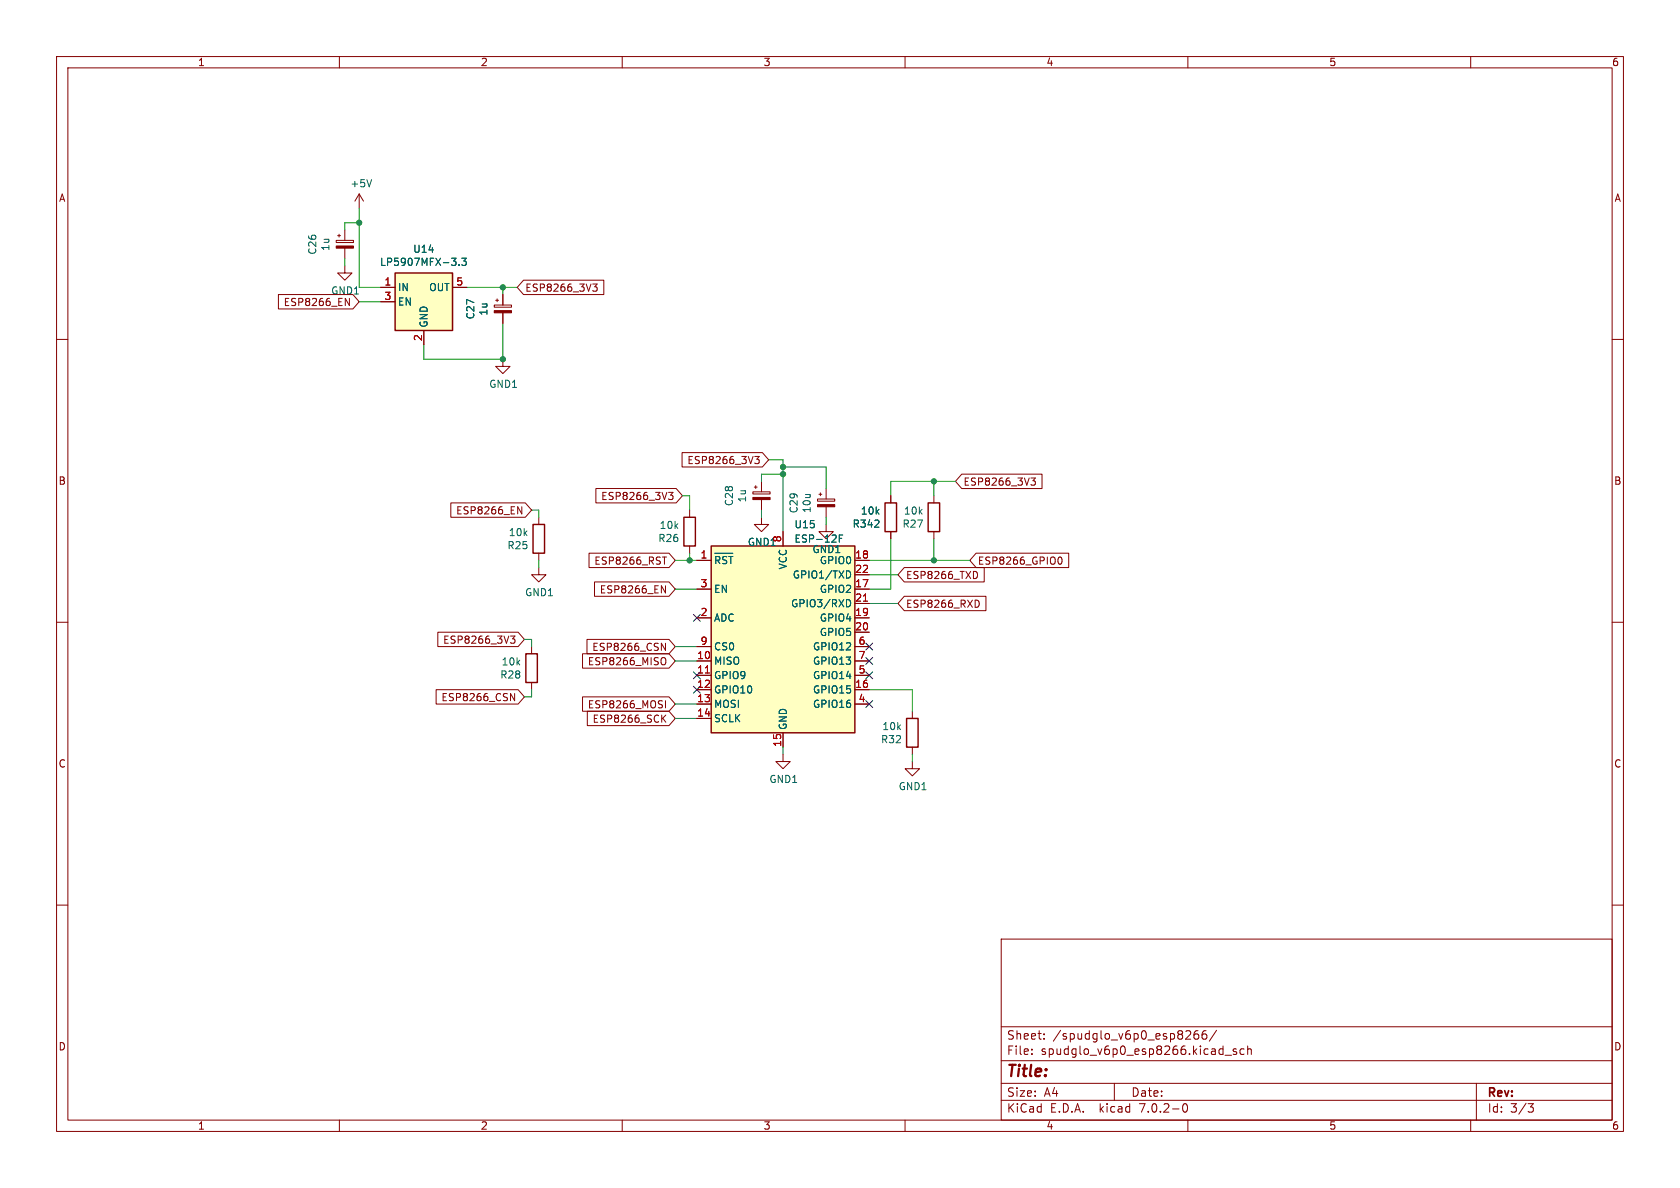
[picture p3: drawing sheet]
<svg xmlns="http://www.w3.org/2000/svg" width="297mm" height="210mm" viewBox="0 0 297 210" stroke-linecap="round" stroke-linejoin="round" font-family="sans-serif">
<g fill="none" stroke="#840000" stroke-width=".18">
<path d="M10 10h277v190h-277zM12 12h273v186h-273zM60 10v2M110 10v2M160 10v2M210 10v2M260 10v2M63.5 34.3l-.8 1.3M63.5 34.3v2.5M63.5 34.3l.8 1.3M10 60h2M49.2 52.1h13.2l1.1 1.2-1.1 1.3h-13.2z"/>
<path d="M59.4 42.5h3.1v.4h-3.1zM59.7 41.7h.5M59.9 41.4v.5M61 47v1.3h1.2l-1.2 1.2-1.3-1.2h1.3M61 40.6v1.9M61 43.9v1.8M61 52.7l.8 1.3v-1.3M67.3 50.8h2.5M67.3 53.3h2.5M74.9 58.4v2.6M80 50.8h2.5M87.4 53.9h3v.4h-3z"/>
<path d="M87.6 53.1h.5M87.9 52.8v.5M88.9 52.1v1.8M88.9 55.3v1.9M92.6 49.5h14.1v2.6h-14.1l-1.2-1.3zM104.8 50.2h.8l-.5 .5 .4 .1 .1 .4-.3 .3h-.3M285 60h2M88.9 63.5v1.3h1.3l-1.3 1.2-1.3-1.2h1.3M79.7 88.9h13.2l1.1 1.3-1.1 1.2h-13.2zM91.5 89.6l.7 1.2v-1.2M95.2 91.4v1.3M95.2 97.8v1.3"/>
<path d="M104.1 97.8h14.2l1.1 1.3-1.1 1.2h-14.2zM105.3 86.4h14.2l1.1 1.2-1.1 1.3h-14.2zM117.1 98.5h.7M118.2 87h.8l-.4 .5 .3 .1v.6l-.2 .1-.4-.1M120.6 80h14.2l1.1 1.3-1.1 1.3h-14.2zM121.9 90.2v1.2M121.9 96.5v1.3M123.2 99.1h2.5M133.1 86.9h3v.4h-3zM133.3 86.1h.6M133.4 80.7h.8l-.4 .5 .4 .1v.5l-.2 .2-.5-.1M133.6 85.9v.5"/>
<path d="M134.6 91.4v1.3h1.3l-1.3 1.3-1.3-1.3h1.3M134.6 85.1v1.8M134.6 88.3v1.9M138.4 94v2.5M144.5 88.2h3.1v.4h-3.1zM144.8 87.4h.5M145 87.1v.5M146 92.7v1.3h1.3l-1.3 1.3-1.2-1.3h1.2M146 86.4v1.8M146 89.6v1.8M151.1 99.1h2.6M157.5 87.6v1.3"/>
<path d="M157.5 94v1.3M165.1 87.6v1.3M165.1 94v1.3M170 83.8h14.2v2.6h-14.2l-1.1-1.3zM172.6 97.8h16.3v2.5h-16.3l-1.2-1.2zM182.3 84.5h.7l-.4 .5 .4 .1v.4l-.2 .3h-.4M187.2 98.5h.1a.68 .68 0 0 1 .5 .6 .68 .68 0 0 1-.5 .6h-.1M10 110h2M77.4 111.8h14.2l1.1 1.2-1.1 1.3h-14.2zM90.3 112.4h.7l-.4 .5 .4 .1v.6l-.2 .1-.5-.1M94 114.3v1.3M95.2 100.3v1.3h1.3l-1.3 1.3-1.2-1.3h1.2"/>
<path d="M103 115.6h15.3l1.1 1.2-1.1 1.3h-15.3zM103.8 113h14.5l1.1 1.3-1.1 1.3h-14.5zM105.1 102.9h13.2l1.1 1.2-1.1 1.3h-13.2zM116.9 103.5l.7 1.3v-1.3M116.9 113.7l.7 1.3v-1.3M117.2 116.2a.43 .43 0 0 1 .5 .5v.4a.43 .43 0 0 1-.5 .4M123.2 116.8h2.5M123.2 119.4h2.5M123.2 104.1h2.5M123.2 109.2h2.5M123.2 114.3h2.5M151.1 116.8h2.6"/>
<path d="M151.1 119.4h2.6M151.1 104.1h2.6M151.1 109.2h2.6M151.1 111.8h2.6M151.1 106.7h2.6M151.1 101.6h2.6M151.1 114.3h2.6M159.9 105.4h14.4v2.6h-14.4l-1.2-1.3zM159.9 100.3h14.1v2.6h-14.1l-1.2-1.3zM172.7 101.2l.1 .4-.1 .5M172.9 106.1l.2 .5-.2 .7M285 110h2"/>
<path d="M77.1 121.9h14.5l1.1 1.3-1.1 1.3h-14.5zM90.3 122.6l.7 1.3v-1.3M94 120.7v1.2M103 123.2h15.3l1.1 1.3-1.1 1.2h-15.3zM103.8 125.7h14.5l1.1 1.3-1.1 1.3h-14.5zM117.2 127l.5 .7M117.6 123.9v1.2M117.7 126.4l-.7 .7M123.2 121.9h2.5M123.2 124.5h2.5M123.2 127h2.5M138.4 133.4v1.2h1.3l-1.3 1.3-1.2-1.3h1.2"/>
<path d="M138.4 129.5v2.6M151.1 121.9h2.6M151.1 124.5h2.6M161.3 134.6v1.3h1.3l-1.3 1.3-1.3-1.3h1.3M161.3 125.7v1.3M161.3 132.1v1.3M10 160h2M285 160h2M177 166h108v32h-108zM60 198v2M110 198v2M160 198v2"/>
<path d="M177 194.5h108M177 191.5h108M177 187.5h108M177 181.5h108M182.4 186.3v.1M182.4 185.5v.1M184.6 183.6v.1M184.6 182.8v.1M197 191.5v3M209.2 195.2l.2-.1a.81 .81 0 0 1 .6 .6 .81 .81 0 0 1-.3 .8l-.1 .1a.81 .81 0 0 1-.4-1.4zM210 198v2M210.2 182.2l.3 .3-.1 .3-.8 .9h.9"/>
<path d="M211.8 182.2a.59 .59 0 0 0-.7 .6v.6l.1 .2 .4 .1 .3-.1v-.5l-.1-.3h-.4l-.3 .3M213.2 182.2a.59 .59 0 0 0-.7 .6v.6l.1 .2 .5 .1 .2-.1 .1-.5-.2-.3h-.4l-.3 .3M215.1 182.1l-1.3 2M216.6 186.5h1.1M218.6 185.5l-.4-.1-.2 .2 .1 .2 .5 .2v.3h-.6M219.9 185.5l-.4-.1-.3 .3v.4l.2 .2h.5M220.6 185.5l.2-.1 .3 .1 .1 .9M220.6 184.9v1.5M260 198v2M261 191.5v6.5M270.1 195.1h1l-.5 .6 .4 .1 .1 .5-.3 .3h-.4"/>
</g>
<g fill="#ffffc2" stroke="#ffffc2" stroke-width=".18">
<path d="M125.7 96.5h25.4v33h-25.4z"/>
<path d="M69.8 48.3h10.2v10.1h-10.2z"/>
</g>
<path d="M69.8 48.3h10.2v10.1h-10.2zM94.2 92.7h2.1v5.1h-2.1zM120.9 91.4h2v5.1h-2zM125.7 96.5h25.4v33h-25.4zM156.5 88.9h2v5.1h-2zM164.1 88.9h2v5.1h-2zM93 115.6h2v5.1h-2zM160.3 127h2v5.1h-2z" fill="none" stroke="#840000" stroke-width=".25"/>
<g fill="none" stroke="#006464" stroke-width=".18">
<path d="M65.7 31.8l-.4 1.2M79.8 45.6h.8l-.4 .5M80.6 46.3v.5M81.2 46.8v.1M81.6 45.6h.8l-.4 .5 .4 .2v.5l-.2 .1-.6-.1M126.4 97.8h3.2M127.3 98.6l-.3-.2h-.5v1.2M128.5 98.4h-.5l-.3 .2M128.8 98.4h.8M129.2 98.4v1.2M148.4 95.2h.4M149 94.6h-.6v1.2"/>
<path d="M149.7 106a.64 .64 0 0 1 .7 .6 .64 .64 0 0 1-.7 .7M150 100.9a.68 .68 0 0 1 .4 .7 .68 .68 0 0 1-.4 .6"/>
</g>
<path d="M124.7 119h.7M152.6 106.3h.8" fill="none" stroke="#a90000" stroke-width=".18"/>
<g fill="#840000" stroke="#840000" stroke-width=".18">
<path d="M144.5 89.2h3.1v.4h-3.1z"/>
<path d="M133.1 87.9h3v.4h-3z"/>
<path d="M59.4 43.5h3.1v.4h-3.1z"/>
<path d="M87.4 54.9h3v.4h-3z"/>
</g>
<g fill="none" stroke="#009600" stroke-width=".18">
<path d="M63.5 36.8v14h3.8M63.5 39.4h-2.5v1.2M61 45.7v1.3M63.5 53.3h3.8M82.5 50.8h8.9M88.9 50.8v1.3M88.9 57.2v6.3h-14v-2.5M94 90.2h1.2v1.2M95.2 99.1v1.2M119.4 99.1h3.8M120.6 87.6h1.3v2.6M121.9 97.8v1.3"/>
<path d="M134.6 90.2v1.2M135.9 81.3h2.5v12.7M138.4 82.6h7.6v3.8M138.4 83.8h-3.8v1.3M146 91.4v1.3M153.7 99.1h17.7M157.5 95.3v8.8h-3.8M165.1 85.1v2.5M165.1 95.3v3.8M168.9 85.1h-11.4v2.5M92.7 113h1.3v1.3M119.4 116.8h3.8"/>
<path d="M119.4 104.1h3.8M119.4 114.3h3.8M153.7 106.7h5M153.7 101.6h5M94 121.9v1.3h-1.3M119.4 127h3.8M119.4 124.5h3.8M138.4 132.1v1.3M153.7 121.9h7.6v3.8M161.3 133.4v1.2"/>
</g>
<g fill="none" stroke="#000084" stroke-width=".18">
<path d="M122.6 108.6l1.2 1.2M122.6 118.8l1.2 1.2M123.8 108.6l-1.2 1.2M123.8 118.8l-1.2 1.2M153.1 116.2l1.2 1.2M153.1 118.8l1.2 1.2M153.1 113.7l1.2 1.2M154.3 116.2l-1.2 1.2M154.3 118.8l-1.2 1.2M154.3 113.7l-1.2 1.2M122.6 121.3l1.2 1.2M123.8 121.3l-1.2 1.2"/>
<path d="M153.1 123.9l1.2 1.2M154.3 123.9l-1.2 1.2"/>
</g>
<g fill="#009600" stroke="#009600" stroke-width=".18">
<circle cx="165.1" cy="85.1" r=".46"/>
<circle cx="165.1" cy="99.1" r=".46"/>
<circle cx="121.9" cy="99.1" r=".46"/>
<circle cx="63.5" cy="39.4" r=".46"/>
<circle cx="88.9" cy="63.5" r=".46"/>
<circle cx="88.9" cy="50.8" r=".46"/>
<circle cx="138.4" cy="83.8" r=".46"/>
<circle cx="138.4" cy="82.6" r=".46"/>
</g>
<text font-size="2.8" fill="#840000" x="178" y="190.8">Title:</text>
<g font-size="2.1" fill="#840000">
<text x="178" y="183.9">Sheet:</text>
<text x="186.2" y="183.9">/spudglo_v6p0_esp8266/</text>
<text x="178" y="186.6">File:</text>
<text x="184" y="186.6">spudglo_v6p0_esp8266.kicad_sch</text>
<text x="178" y="196.8">KiCad</text>
<text x="178" y="194">Size:</text>
<text x="184.6" y="194">A4</text>
<text x="185.7" y="196.8">E.D.A.</text>
<text x="194.4" y="196.8">kicad</text>
<text x="200" y="194">Date:</text>
<text x="201.5" y="196.8">7.0.2-0</text>
<text x="263" y="194.2">Rev:</text>
<text x="263" y="196.8">Id:</text>
<text x="267" y="196.8">3/3</text>
</g>
<g font-size="1.8" fill="#840000">
<text x="35" y="11.8">1</text>
<text x="85" y="11.8">2</text>
<text x="135" y="11.8">3</text>
<text x="185" y="11.8">4</text>
<text x="235" y="11.8">5</text>
<text x="285" y="11.8">6</text>
<text x="10.4" y="35.8">A</text>
<text x="285.4" y="35.8">A</text>
<text x="58.5" y="52.2">GND1</text>
<text x="92.9" y="51.7">ESP8266_3V3</text>
<text x="50" y="54.3">ESP8266_EN</text>
<text x="121.4" y="82.2">ESP8266_3V3</text>
<text x="10.3" y="85.8">B</text>
<text x="106.2" y="88.5">ESP8266_3V3</text>
<text x="170.3" y="86">ESP8266_3V3</text>
<text x="285.3" y="85.8">B</text>
<text x="80.5" y="91.1">ESP8266_EN</text>
<text x="104.9" y="100">ESP8266_RST</text>
<text x="172.9" y="100">ESP8266_GPIO0</text>
<text x="105.9" y="105.1">ESP8266_EN</text>
<text x="160.2" y="107.6">ESP8266_RXD</text>
<text x="160.2" y="102.5">ESP8266_TXD</text>
<text x="78.2" y="113.9">ESP8266_3V3</text>
<text x="103.8" y="117.8">ESP8266_MISO</text>
<text x="104.6" y="115.2">ESP8266_CSN</text>
<text x="77.9" y="124.1">ESP8266_CSN</text>
<text x="103.8" y="125.4">ESP8266_MOSI</text>
<text x="104.6" y="127.9">ESP8266_SCK</text>
<text x="10.3" y="135.8">C</text>
<text x="285.3" y="135.8">C</text>
<text x="10.3" y="185.8">D</text>
<text x="285.3" y="185.8">D</text>
<text x="35" y="199.8">1</text>
<text x="85" y="199.8">2</text>
<text x="135" y="199.8">3</text>
<text x="185" y="199.8">4</text>
<text x="235" y="199.8">5</text>
<text x="285" y="199.8">6</text>
</g>
<g font-size="1.8" fill="#006464">
<text x="61.9" y="33.3">+5V</text>
<text x="56.1" y="45.1" transform="rotate(-90 56.1 45.1)">C26</text>
<text x="58.4" y="44.4" transform="rotate(-90 58.4 44.4)">1u</text>
<text x="67.1" y="47.2">LP5907MFX-3.3</text>
<text x="73" y="44.8">U14</text>
<text x="70.4" y="51.6">IN</text>
<text x="75.7" y="51.6">OUT</text>
<text x="70.4" y="54.2">EN</text>
<text x="75.8" y="57.9" transform="rotate(-90 75.8 57.9)">GND</text>
<text x="84" y="56.5" transform="rotate(-90 84 56.5)">C27</text>
<text x="86.3" y="55.9" transform="rotate(-90 86.3 55.9)">1u</text>
<text x="86.4" y="68.7">GND1</text>
<text x="129.7" y="89.5" transform="rotate(-90 129.7 89.5)">C28</text>
<text x="132" y="88.9" transform="rotate(-90 132 88.9)">1u</text>
<text x="89.9" y="94.9">10k</text>
<text x="116.3" y="96">R26</text>
<text x="116.6" y="93.7">10k</text>
<text x="140.4" y="93.5">U15</text>
<text x="141.2" y="90.8" transform="rotate(-90 141.2 90.8)">C29</text>
<text x="143.5" y="90.7" transform="rotate(-90 143.5 90.7)">10u</text>
<text x="150.7" y="93.4">R342</text>
<text x="152.1" y="91.1">10k</text>
<text x="159.5" y="93.4">R27</text>
<text x="159.7" y="91.1">10k</text>
<text x="89.6" y="97.2">R25</text>
<text x="126.2" y="100.5">~{RST}</text>
<text x="132.1" y="96.7">GND1</text>
<text x="139.3" y="100.8" transform="rotate(-90 139.3 100.8)">VCC</text>
<text x="140.4" y="96.1">ESP-12F</text>
<text x="143.6" y="97.9">GND1</text>
<text x="144.8" y="99.9">GPIO0</text>
<text x="92.8" y="105.5">GND1</text>
<text x="126.2" y="105">EN</text>
<text x="139.7" y="107.5">GPIO3/RXD</text>
<text x="140" y="102.4">GPIO1/TXD</text>
<text x="144.8" y="105">GPIO2</text>
<text x="126.2" y="110">ADC</text>
<text x="144.8" y="110">GPIO4</text>
<text x="144.8" y="112.6">GPIO5</text>
<text x="88.6" y="117.8">10k</text>
<text x="126.2" y="117.7">MISO</text>
<text x="126.2" y="115.1">CS0</text>
<text x="143.6" y="115.1">GPIO12</text>
<text x="143.6" y="117.7">GPIO13</text>
<text x="88.4" y="120.1">R28</text>
<text x="126.2" y="120.2">GPIO9</text>
<text x="126.2" y="122.7">GPIO10</text>
<text x="126.2" y="125.3">MOSI</text>
<text x="143.6" y="122.7">GPIO15</text>
<text x="143.6" y="125.3">GPIO16</text>
<text x="143.6" y="120.2">GPIO14</text>
<text x="126.2" y="127.8">SCLK</text>
<text x="139.3" y="129" transform="rotate(-90 139.3 129)">GND</text>
<text x="155.7" y="131.5">R32</text>
<text x="155.9" y="129.2">10k</text>
<text x="136" y="138.6">GND1</text>
<text x="158.8" y="139.8">GND1</text>
</g>
<g font-size="1.8" fill="#a90000">
<text x="67.9" y="50.5">1</text>
<text x="67.9" y="53.1">3</text>
<text x="80.6" y="50.5">5</text>
<text x="74.7" y="60.4" transform="rotate(-90 74.7 60.4)">2</text>
<text x="138.2" y="95.9" transform="rotate(-90 138.2 95.9)">8</text>
<text x="123.8" y="98.8">1</text>
<text x="151.1" y="98.8">18</text>
<text x="151.1" y="101.3">22</text>
<text x="123.8" y="103.9">3</text>
<text x="151.1" y="103.9">17</text>
<text x="151.1" y="106.4">21</text>
<text x="123.8" y="109">2</text>
<text x="151.1" y="109">19</text>
<text x="151.1" y="111.5">20</text>
<text x="123.2" y="116.6">10</text>
<text x="123.2" y="119.1">11</text>
<text x="123.8" y="114">9</text>
<text x="151.7" y="119.1">5</text>
<text x="151.7" y="114">6</text>
<text x="151.7" y="116.6">7</text>
<text x="123.2" y="121.7">12</text>
<text x="123.2" y="124.2">13</text>
<text x="151.1" y="121.7">16</text>
<text x="151.7" y="124.2">4</text>
<text x="123.2" y="126.7">14</text>
<text x="138.2" y="132.1" transform="rotate(-90 138.2 132.1)">15</text>
</g>
</svg>
